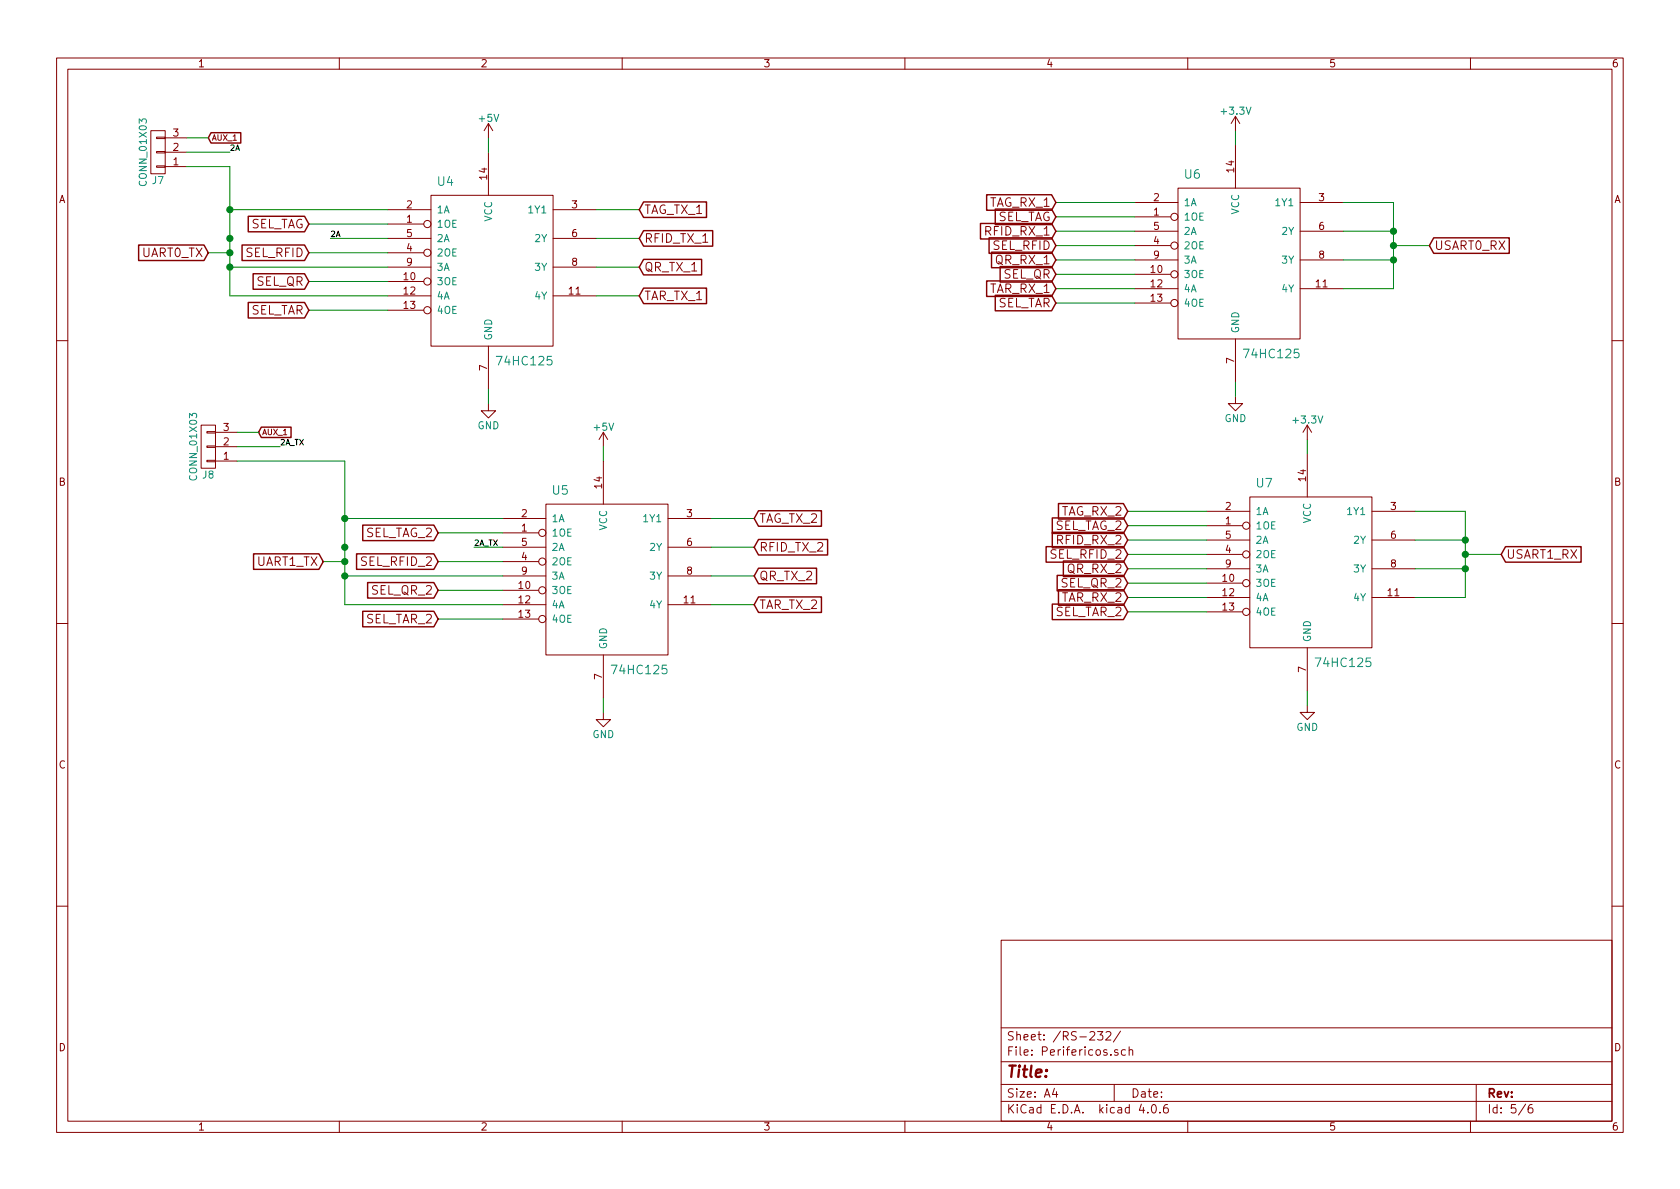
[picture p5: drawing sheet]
EESchema Schematic File Version 2
LIBS:74hc125
LIBS:4052
LIBS:rj11
LIBS:power
LIBS:device
LIBS:transistors
LIBS:conn
LIBS:linear
LIBS:regul
LIBS:74xx
LIBS:cmos4000
LIBS:adc-dac
LIBS:memory
LIBS:xilinx
LIBS:microcontrollers
LIBS:dsp
LIBS:microchip
LIBS:analog_switches
LIBS:motorola
LIBS:texas
LIBS:intel
LIBS:audio
LIBS:interface
LIBS:digital-audio
LIBS:philips
LIBS:display
LIBS:cypress
LIBS:siliconi
LIBS:opto
LIBS:atmel
LIBS:contrib
LIBS:valves
LIBS:microreader
LIBS:pin_3
LIBS:tps5622
LIBS:max232
LIBS:Prototipo_1-cache
EELAYER 25 0
EELAYER END
$Descr A4 11693 8268
encoding utf-8
Sheet 5 6
Title ""
Date ""
Rev ""
Comp ""
Comment1 ""
Comment2 ""
Comment3 ""
Comment4 ""
$EndDescr
$Comp
L GND #PWR061
U 1 1
P 4200 4950
F 0 "#PWR061" H 4200 4700 50  0001 C CNN
F 1 "GND" H 4200 4800 50  0000 C CNN
F 2 "" H 4200 4950 50  0001 C CNN
F 3 "" H 4200 4950 50  0001 C CNN
	1    4200 4950
	1    0    0    -1  
$EndComp
$Comp
L 74HC125 U5
U 1 1
P 4100 4100
F 0 "U5" H 3900 4800 60  0000 C CNN
F 1 "74HC125" H 4450 3550 60  0000 C CNN
F 2 "Housings_SOIC:SOIC-14_3.9x8.7mm_Pitch1.27mm" H 4100 4100 60  0001 C CNN
F 3 "" H 4100 4100 60  0001 C CNN
	1    4100 4100
	1    0    0    -1  
$EndComp
$Comp
L +5V #PWR062
U 1 1
P 4200 3100
F 0 "#PWR062" H 4200 2950 50  0001 C CNN
F 1 "+5V" H 4200 3240 50  0000 C CNN
F 2 "" H 4200 3100 50  0001 C CNN
F 3 "" H 4200 3100 50  0001 C CNN
	1    4200 3100
	1    0    0    -1  
$EndComp
Connection ~ 2400 4000
Wire Wire Line
	2400 4200 3500 4200
Connection ~ 2400 3800
Wire Wire Line
	2400 4000 3500 4000
Wire Wire Line
	2400 3200 2400 4200
Wire Wire Line
	2400 3600 3500 3600
Wire Wire Line
	4200 3200 4200 3100
Wire Wire Line
	4200 4850 4200 4950
Wire Wire Line
	4950 4200 5250 4200
Wire Wire Line
	4950 4000 5250 4000
Wire Wire Line
	4950 3800 5250 3800
Wire Wire Line
	4950 3600 5250 3600
Wire Wire Line
	2250 3900 2400 3900
Connection ~ 2400 3900
$Comp
L GND #PWR063
U 1 1
P 3400 2800
F 0 "#PWR063" H 3400 2550 50  0001 C CNN
F 1 "GND" H 3400 2650 50  0000 C CNN
F 2 "" H 3400 2800 50  0001 C CNN
F 3 "" H 3400 2800 50  0001 C CNN
	1    3400 2800
	1    0    0    -1  
$EndComp
$Comp
L 74HC125 U4
U 1 1
P 3300 1950
F 0 "U4" H 3100 2650 60  0000 C CNN
F 1 "74HC125" H 3650 1400 60  0000 C CNN
F 2 "Housings_SOIC:SOIC-14_3.9x8.7mm_Pitch1.27mm" H 3300 1950 60  0001 C CNN
F 3 "" H 3300 1950 60  0001 C CNN
	1    3300 1950
	1    0    0    -1  
$EndComp
$Comp
L +5V #PWR064
U 1 1
P 3400 950
F 0 "#PWR064" H 3400 800 50  0001 C CNN
F 1 "+5V" H 3400 1090 50  0000 C CNN
F 2 "" H 3400 950 50  0001 C CNN
F 3 "" H 3400 950 50  0001 C CNN
	1    3400 950 
	1    0    0    -1  
$EndComp
Connection ~ 1600 1850
Wire Wire Line
	1600 2050 2700 2050
Connection ~ 1600 1650
Wire Wire Line
	1600 1850 2700 1850
Wire Wire Line
	1600 1150 1600 2050
Wire Wire Line
	1600 1450 2700 1450
Wire Wire Line
	3400 1050 3400 950 
Wire Wire Line
	3400 2700 3400 2800
Wire Wire Line
	4150 2050 4450 2050
Wire Wire Line
	4150 1850 4450 1850
Wire Wire Line
	4150 1650 4450 1650
Wire Wire Line
	4150 1450 4450 1450
Wire Wire Line
	1450 1750 1600 1750
Connection ~ 1600 1750
Wire Wire Line
	2700 1550 2150 1550
Wire Wire Line
	2700 1750 2150 1750
Wire Wire Line
	2700 1950 2150 1950
Wire Wire Line
	2700 2150 2150 2150
$Comp
L GND #PWR065
U 1 1
P 8600 2750
F 0 "#PWR065" H 8600 2500 50  0001 C CNN
F 1 "GND" H 8600 2600 50  0000 C CNN
F 2 "" H 8600 2750 50  0001 C CNN
F 3 "" H 8600 2750 50  0001 C CNN
	1    8600 2750
	1    0    0    -1  
$EndComp
$Comp
L 74HC125 U6
U 1 1
P 8500 1900
F 0 "U6" H 8300 2600 60  0000 C CNN
F 1 "74HC125" H 8850 1350 60  0000 C CNN
F 2 "Housings_SOIC:SOIC-14_3.9x8.7mm_Pitch1.27mm" H 8500 1900 60  0001 C CNN
F 3 "" H 8500 1900 60  0001 C CNN
	1    8500 1900
	1    0    0    -1  
$EndComp
Wire Wire Line
	8600 1000 8600 900 
Wire Wire Line
	8600 2650 8600 2750
Wire Wire Line
	7900 1500 7350 1500
Wire Wire Line
	7900 1700 7350 1700
Wire Wire Line
	7900 1900 7350 1900
Wire Wire Line
	7900 2100 7350 2100
Wire Wire Line
	7900 1400 7350 1400
Wire Wire Line
	7900 1600 7350 1600
Wire Wire Line
	7900 1800 7350 1800
Wire Wire Line
	7900 2000 7350 2000
$Comp
L +3.3V #PWR066
U 1 1
P 8600 900
F 0 "#PWR066" H 8600 750 50  0001 C CNN
F 1 "+3.3V" H 8600 1040 50  0000 C CNN
F 2 "" H 8600 900 50  0001 C CNN
F 3 "" H 8600 900 50  0001 C CNN
	1    8600 900 
	1    0    0    -1  
$EndComp
Wire Wire Line
	9700 2000 9350 2000
Wire Wire Line
	9700 1400 9700 2000
Wire Wire Line
	9700 1400 9350 1400
Wire Wire Line
	9350 1600 9700 1600
Connection ~ 9700 1600
Wire Wire Line
	9350 1800 9700 1800
Connection ~ 9700 1800
Wire Wire Line
	9950 1700 9700 1700
Connection ~ 9700 1700
$Comp
L GND #PWR067
U 1 1
P 9100 4900
F 0 "#PWR067" H 9100 4650 50  0001 C CNN
F 1 "GND" H 9100 4750 50  0000 C CNN
F 2 "" H 9100 4900 50  0001 C CNN
F 3 "" H 9100 4900 50  0001 C CNN
	1    9100 4900
	1    0    0    -1  
$EndComp
$Comp
L 74HC125 U7
U 1 1
P 9000 4050
F 0 "U7" H 8800 4750 60  0000 C CNN
F 1 "74HC125" H 9350 3500 60  0000 C CNN
F 2 "Housings_SOIC:SOIC-14_3.9x8.7mm_Pitch1.27mm" H 9000 4050 60  0001 C CNN
F 3 "" H 9000 4050 60  0001 C CNN
	1    9000 4050
	1    0    0    -1  
$EndComp
Wire Wire Line
	9100 3150 9100 3050
Wire Wire Line
	9100 4800 9100 4900
Wire Wire Line
	8400 3650 7850 3650
Wire Wire Line
	8400 3850 7850 3850
Wire Wire Line
	8400 4050 7850 4050
Wire Wire Line
	8400 4250 7850 4250
Wire Wire Line
	8400 3550 7850 3550
Wire Wire Line
	8400 3750 7850 3750
Wire Wire Line
	8400 3950 7850 3950
Wire Wire Line
	8400 4150 7850 4150
$Comp
L +3.3V #PWR068
U 1 1
P 9100 3050
F 0 "#PWR068" H 9100 2900 50  0001 C CNN
F 1 "+3.3V" H 9100 3190 50  0000 C CNN
F 2 "" H 9100 3050 50  0001 C CNN
F 3 "" H 9100 3050 50  0001 C CNN
	1    9100 3050
	1    0    0    -1  
$EndComp
Wire Wire Line
	10200 4150 9850 4150
Wire Wire Line
	10200 3550 10200 4150
Wire Wire Line
	10200 3550 9850 3550
Wire Wire Line
	9850 3750 10200 3750
Connection ~ 10200 3750
Wire Wire Line
	9850 3950 10200 3950
Connection ~ 10200 3950
Wire Wire Line
	10450 3850 10200 3850
Connection ~ 10200 3850
Wire Wire Line
	3500 3700 3050 3700
Wire Wire Line
	3500 3900 3050 3900
Wire Wire Line
	3500 4100 3050 4100
Wire Wire Line
	3500 4300 3050 4300
Text GLabel 1450 1750 0    60   Input ~ 0
UART0_TX
Text GLabel 2150 1550 0    60   Input ~ 0
SEL_TAG
Text GLabel 2150 1750 0    60   Input ~ 0
SEL_RFID
Text GLabel 2150 1950 0    60   Input ~ 0
SEL_QR
Text GLabel 2150 2150 0    60   Input ~ 0
SEL_TAR
Text GLabel 4450 1450 2    60   Input ~ 0
TAG_TX_1
Text GLabel 4450 1650 2    60   Input ~ 0
RFID_TX_1
Text GLabel 4450 1850 2    60   Input ~ 0
QR_TX_1
Text GLabel 4450 2050 2    60   Input ~ 0
TAR_TX_1
Text GLabel 2250 3900 0    60   Input ~ 0
UART1_TX
Text GLabel 3050 3700 0    60   Input ~ 0
SEL_TAG_2
Text GLabel 3050 3900 0    60   Input ~ 0
SEL_RFID_2
Text GLabel 3050 4100 0    60   Input ~ 0
SEL_QR_2
Text GLabel 3050 4300 0    60   Input ~ 0
SEL_TAR_2
Text GLabel 5250 3600 2    60   Input ~ 0
TAG_TX_2
Text GLabel 5250 3800 2    60   Input ~ 0
RFID_TX_2
Text GLabel 5250 4000 2    60   Input ~ 0
QR_TX_2
Text GLabel 5250 4200 2    60   Input ~ 0
TAR_TX_2
Text GLabel 7350 1400 0    60   Input ~ 0
TAG_RX_1
Text GLabel 7350 1500 0    60   Input ~ 0
SEL_TAG
Text GLabel 7350 1600 0    60   Input ~ 0
RFID_RX_1
Text GLabel 7350 1700 0    60   Input ~ 0
SEL_RFID
Text GLabel 7350 1800 0    60   Input ~ 0
QR_RX_1
Text GLabel 7350 1900 0    60   Input ~ 0
SEL_QR
Text GLabel 7350 2000 0    60   Input ~ 0
TAR_RX_1
Text GLabel 7350 2100 0    60   Input ~ 0
SEL_TAR
Text GLabel 9950 1700 2    60   Input ~ 0
USART0_RX
Text GLabel 7850 3550 0    60   Input ~ 0
TAG_RX_2
Text GLabel 7850 3650 0    60   Input ~ 0
SEL_TAG_2
Text GLabel 7850 3750 0    60   Input ~ 0
RFID_RX_2
Text GLabel 7850 3850 0    60   Input ~ 0
SEL_RFID_2
Text GLabel 7850 3950 0    60   Input ~ 0
QR_RX_2
Text GLabel 7850 4050 0    60   Input ~ 0
SEL_QR_2
Text GLabel 7850 4150 0    60   Input ~ 0
TAR_RX_2
Text GLabel 7850 4250 0    60   Input ~ 0
SEL_TAR_2
Text GLabel 10450 3850 2    60   Input ~ 0
USART1_RX
$Comp
L CONN_01X03 J7
U 1 1
P 1100 1050
F 0 "J7" H 1100 1250 50  0000 C CNN
F 1 "CONN_01X03" V 1200 1050 50  0000 C CNN
F 2 "Pin_Headers:Pin_Header_Straight_1x03_Pitch2.54mm" H 1100 1050 50  0001 C CNN
F 3 "" H 1100 1050 50  0001 C CNN
	1    1100 1050
	-1   0    0    1   
$EndComp
Wire Wire Line
	2700 1650 2300 1650
Text Label 2300 1650 0    39   ~ 0
2A
Wire Wire Line
	1300 1050 1600 1050
Text Label 1600 1050 0    39   ~ 0
2A
Wire Wire Line
	1600 1150 1300 1150
Connection ~ 1600 1450
Text GLabel 1450 950  2    39   Input ~ 0
AUX_1
Wire Wire Line
	1450 950  1300 950 
$Comp
L CONN_01X03 J8
U 1 1
P 1450 3100
F 0 "J8" H 1450 3300 50  0000 C CNN
F 1 "CONN_01X03" V 1550 3100 50  0000 C CNN
F 2 "Pin_Headers:Pin_Header_Straight_1x03_Pitch2.54mm" H 1450 3100 50  0001 C CNN
F 3 "" H 1450 3100 50  0001 C CNN
	1    1450 3100
	-1   0    0    1   
$EndComp
Wire Wire Line
	1650 3100 1950 3100
Text Label 1950 3100 0    39   ~ 0
2A_TX
Wire Wire Line
	1650 3200 2400 3200
Text GLabel 1800 3000 2    39   Input ~ 0
AUX_1
Wire Wire Line
	1800 3000 1650 3000
Text Label 3300 3800 0    39   ~ 0
2A_TX
Wire Wire Line
	3500 3800 3300 3800
Connection ~ 2400 3600
$EndSCHEMATC
